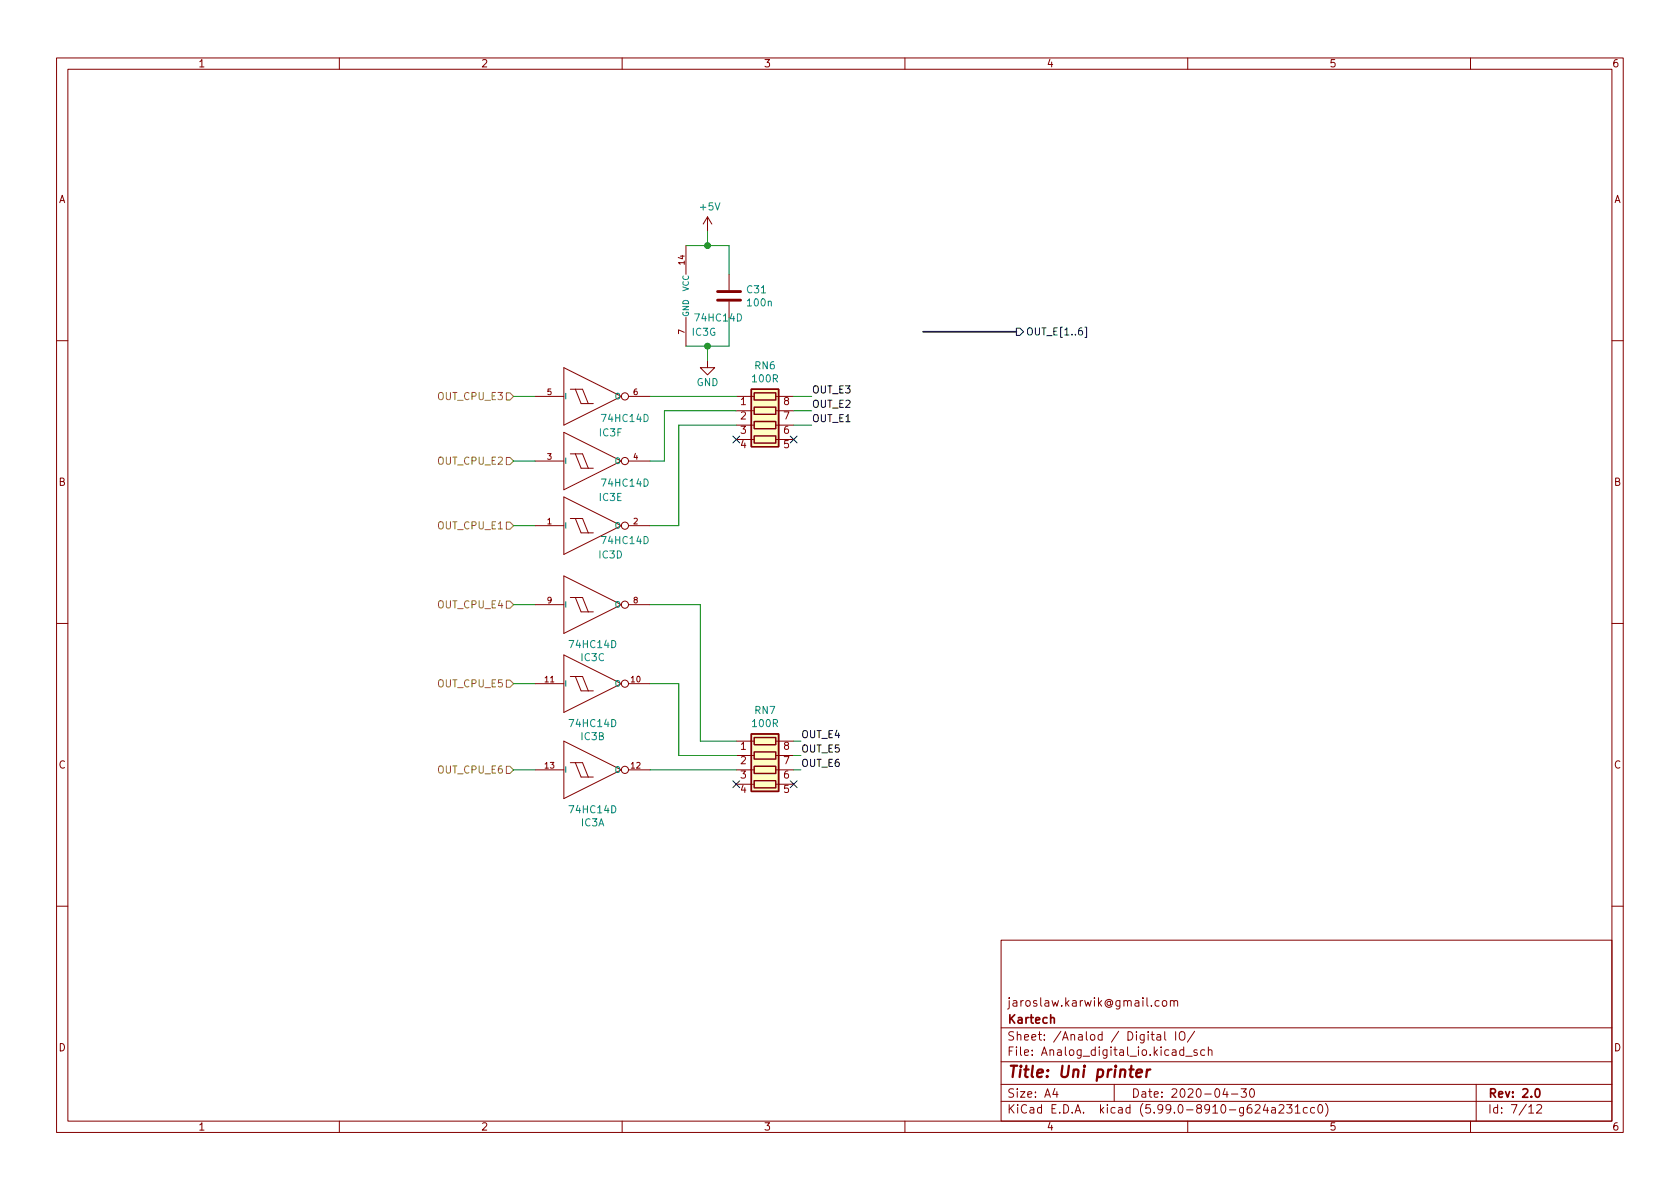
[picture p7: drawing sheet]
(kicad_sch (version 20210126) (generator eeschema)

 (paper "A4")

 (title_block
  (title "Uni printer")
  (date "2020-04-30")
  (rev "2.0")
  (company "Kartech")
  (comment 1 "jaroslaw.karwik@gmail.com"))

 (lib_symbols
  (symbol "Uni_Printer-rescue:+5V-mfc_base_lib-Sensor_tank_v1-rescue-Uni_General_v1-rescue-Uni_Printer_v1-rescue" (power) (pin_names (offset 0)) (in_bom yes) (on_board yes)
   (property "Reference" "#PWR" (id 0) (at 0 -3.81 0) (effects (font (size 1.27 1.27)) hide))
   (property "Value" "+5V-mfc_base_lib-Sensor_tank_v1-rescue-Uni_General_v1-rescue-Uni_Printer_v1-rescue" (id 1) (at 0 3.556 0) (effects (font (size 1.27 1.27))))
   (property "Footprint" "" (id 2) (at 0 0 0) (effects (font (size 1.27 1.27)) hide))
   (property "Datasheet" "" (id 3) (at 0 0 0) (effects (font (size 1.27 1.27)) hide))
   (symbol "+5V-mfc_base_lib-Sensor_tank_v1-rescue-Uni_General_v1-rescue-Uni_Printer_v1-rescue_0_1"
    (polyline (pts (xy -0.762 1.27) (xy 0 2.54)) (stroke (width 0)) (fill (type none)))
    (polyline (pts (xy 0 0) (xy 0 2.54)) (stroke (width 0)) (fill (type none)))
    (polyline (pts (xy 0 2.54) (xy 0.762 1.27)) (stroke (width 0)) (fill (type none))))
   (symbol "+5V-mfc_base_lib-Sensor_tank_v1-rescue-Uni_General_v1-rescue-Uni_Printer_v1-rescue_1_1"
    (pin power_in line (at 0 0 90) (length 0) hide (name "+5V" (effects (font (size 1.27 1.27)))) (number "1" (effects (font (size 1.27 1.27)))))))
  (symbol "Uni_Printer-rescue:74*14-step2cnc-Uni_Printer_v1-rescue" (pin_names (offset 0.0254)) (in_bom yes) (on_board yes)
   (property "Reference" "IC" (id 0) (at 1.27 3.175 0) (effects (font (size 1.27 1.27)) (justify left bottom)))
   (property "Value" "74*14-step2cnc-Uni_Printer_v1-rescue" (id 1) (at 1.27 -5.08 0) (effects (font (size 1.27 1.27)) (justify left bottom)))
   (property "Footprint" "74xx-eu-SO14" (id 2) (at 0 3.81 0) (effects (font (size 1.27 1.27)) hide))
   (property "Datasheet" "" (id 3) (at 0 0 0) (effects (font (size 1.524 1.524))))
   (property "ki_locked" "" (id 4) (at 0 0 0) (effects (font (size 1.27 1.27))))
   (symbol "74*14-step2cnc-Uni_Printer_v1-rescue_1_0"
    (polyline (pts (xy -5.08 -5.08) (xy -5.08 5.08)) (stroke (width 0)) (fill (type none)))
    (polyline (pts (xy -5.08 5.08) (xy 5.08 0)) (stroke (width 0)) (fill (type none)))
    (polyline (pts (xy -3.937 1.27) (xy -3.048 1.27)) (stroke (width 0)) (fill (type none)))
    (polyline (pts (xy -3.048 1.27) (xy -1.778 1.27)) (stroke (width 0)) (fill (type none)))
    (polyline (pts (xy -2.032 -1.27) (xy -3.048 1.27)) (stroke (width 0)) (fill (type none)))
    (polyline (pts (xy -2.032 -1.27) (xy -0.762 -1.27)) (stroke (width 0)) (fill (type none)))
    (polyline (pts (xy -0.762 -1.27) (xy -1.778 1.27)) (stroke (width 0)) (fill (type none)))
    (polyline (pts (xy -0.762 -1.27) (xy 0.127 -1.27)) (stroke (width 0)) (fill (type none)))
    (polyline (pts (xy 5.08 0) (xy -5.08 -5.08)) (stroke (width 0)) (fill (type none))))
   (symbol "74*14-step2cnc-Uni_Printer_v1-rescue_1_1"
    (pin output inverted (at 10.16 0 180) (length 5.08) (name "O" (effects (font (size 1.016 1.016)))) (number "12" (effects (font (size 1.016 1.016)))))
    (pin input line (at -10.16 0 0) (length 5.08) (name "I" (effects (font (size 1.016 1.016)))) (number "13" (effects (font (size 1.016 1.016))))))
   (symbol "74*14-step2cnc-Uni_Printer_v1-rescue_2_0"
    (polyline (pts (xy -5.08 -5.08) (xy -5.08 5.08)) (stroke (width 0)) (fill (type none)))
    (polyline (pts (xy -5.08 5.08) (xy 5.08 0)) (stroke (width 0)) (fill (type none)))
    (polyline (pts (xy -3.937 1.27) (xy -3.048 1.27)) (stroke (width 0)) (fill (type none)))
    (polyline (pts (xy -3.048 1.27) (xy -1.778 1.27)) (stroke (width 0)) (fill (type none)))
    (polyline (pts (xy -2.032 -1.27) (xy -3.048 1.27)) (stroke (width 0)) (fill (type none)))
    (polyline (pts (xy -2.032 -1.27) (xy -0.762 -1.27)) (stroke (width 0)) (fill (type none)))
    (polyline (pts (xy -0.762 -1.27) (xy -1.778 1.27)) (stroke (width 0)) (fill (type none)))
    (polyline (pts (xy -0.762 -1.27) (xy 0.127 -1.27)) (stroke (width 0)) (fill (type none)))
    (polyline (pts (xy 5.08 0) (xy -5.08 -5.08)) (stroke (width 0)) (fill (type none))))
   (symbol "74*14-step2cnc-Uni_Printer_v1-rescue_2_1"
    (pin output inverted (at 10.16 0 180) (length 5.08) (name "O" (effects (font (size 1.016 1.016)))) (number "10" (effects (font (size 1.016 1.016)))))
    (pin input line (at -10.16 0 0) (length 5.08) (name "I" (effects (font (size 1.016 1.016)))) (number "11" (effects (font (size 1.016 1.016))))))
   (symbol "74*14-step2cnc-Uni_Printer_v1-rescue_3_0"
    (polyline (pts (xy -5.08 -5.08) (xy -5.08 5.08)) (stroke (width 0)) (fill (type none)))
    (polyline (pts (xy -5.08 5.08) (xy 5.08 0)) (stroke (width 0)) (fill (type none)))
    (polyline (pts (xy -3.937 1.27) (xy -3.048 1.27)) (stroke (width 0)) (fill (type none)))
    (polyline (pts (xy -3.048 1.27) (xy -1.778 1.27)) (stroke (width 0)) (fill (type none)))
    (polyline (pts (xy -2.032 -1.27) (xy -3.048 1.27)) (stroke (width 0)) (fill (type none)))
    (polyline (pts (xy -2.032 -1.27) (xy -0.762 -1.27)) (stroke (width 0)) (fill (type none)))
    (polyline (pts (xy -0.762 -1.27) (xy -1.778 1.27)) (stroke (width 0)) (fill (type none)))
    (polyline (pts (xy -0.762 -1.27) (xy 0.127 -1.27)) (stroke (width 0)) (fill (type none)))
    (polyline (pts (xy 5.08 0) (xy -5.08 -5.08)) (stroke (width 0)) (fill (type none))))
   (symbol "74*14-step2cnc-Uni_Printer_v1-rescue_3_1"
    (pin output inverted (at 10.16 0 180) (length 5.08) (name "O" (effects (font (size 1.016 1.016)))) (number "8" (effects (font (size 1.016 1.016)))))
    (pin input line (at -10.16 0 0) (length 5.08) (name "I" (effects (font (size 1.016 1.016)))) (number "9" (effects (font (size 1.016 1.016))))))
   (symbol "74*14-step2cnc-Uni_Printer_v1-rescue_4_0"
    (polyline (pts (xy -5.08 -5.08) (xy -5.08 5.08)) (stroke (width 0)) (fill (type none)))
    (polyline (pts (xy -5.08 5.08) (xy 5.08 0)) (stroke (width 0)) (fill (type none)))
    (polyline (pts (xy -3.937 1.27) (xy -3.048 1.27)) (stroke (width 0)) (fill (type none)))
    (polyline (pts (xy -3.048 1.27) (xy -1.778 1.27)) (stroke (width 0)) (fill (type none)))
    (polyline (pts (xy -2.032 -1.27) (xy -3.048 1.27)) (stroke (width 0)) (fill (type none)))
    (polyline (pts (xy -2.032 -1.27) (xy -0.762 -1.27)) (stroke (width 0)) (fill (type none)))
    (polyline (pts (xy -0.762 -1.27) (xy -1.778 1.27)) (stroke (width 0)) (fill (type none)))
    (polyline (pts (xy -0.762 -1.27) (xy 0.127 -1.27)) (stroke (width 0)) (fill (type none)))
    (polyline (pts (xy 5.08 0) (xy -5.08 -5.08)) (stroke (width 0)) (fill (type none))))
   (symbol "74*14-step2cnc-Uni_Printer_v1-rescue_4_1"
    (pin input line (at -10.16 0 0) (length 5.08) (name "I" (effects (font (size 1.016 1.016)))) (number "1" (effects (font (size 1.016 1.016)))))
    (pin output inverted (at 10.16 0 180) (length 5.08) (name "O" (effects (font (size 1.016 1.016)))) (number "2" (effects (font (size 1.016 1.016))))))
   (symbol "74*14-step2cnc-Uni_Printer_v1-rescue_5_0"
    (polyline (pts (xy -5.08 -5.08) (xy -5.08 5.08)) (stroke (width 0)) (fill (type none)))
    (polyline (pts (xy -5.08 5.08) (xy 5.08 0)) (stroke (width 0)) (fill (type none)))
    (polyline (pts (xy -3.937 1.27) (xy -3.048 1.27)) (stroke (width 0)) (fill (type none)))
    (polyline (pts (xy -3.048 1.27) (xy -1.778 1.27)) (stroke (width 0)) (fill (type none)))
    (polyline (pts (xy -2.032 -1.27) (xy -3.048 1.27)) (stroke (width 0)) (fill (type none)))
    (polyline (pts (xy -2.032 -1.27) (xy -0.762 -1.27)) (stroke (width 0)) (fill (type none)))
    (polyline (pts (xy -0.762 -1.27) (xy -1.778 1.27)) (stroke (width 0)) (fill (type none)))
    (polyline (pts (xy -0.762 -1.27) (xy 0.127 -1.27)) (stroke (width 0)) (fill (type none)))
    (polyline (pts (xy 5.08 0) (xy -5.08 -5.08)) (stroke (width 0)) (fill (type none))))
   (symbol "74*14-step2cnc-Uni_Printer_v1-rescue_5_1"
    (pin input line (at -10.16 0 0) (length 5.08) (name "I" (effects (font (size 1.016 1.016)))) (number "3" (effects (font (size 1.016 1.016)))))
    (pin output inverted (at 10.16 0 180) (length 5.08) (name "O" (effects (font (size 1.016 1.016)))) (number "4" (effects (font (size 1.016 1.016))))))
   (symbol "74*14-step2cnc-Uni_Printer_v1-rescue_6_0"
    (polyline (pts (xy -5.08 -5.08) (xy -5.08 5.08)) (stroke (width 0)) (fill (type none)))
    (polyline (pts (xy -5.08 5.08) (xy 5.08 0)) (stroke (width 0)) (fill (type none)))
    (polyline (pts (xy -3.937 1.27) (xy -3.048 1.27)) (stroke (width 0)) (fill (type none)))
    (polyline (pts (xy -3.048 1.27) (xy -1.778 1.27)) (stroke (width 0)) (fill (type none)))
    (polyline (pts (xy -2.032 -1.27) (xy -3.048 1.27)) (stroke (width 0)) (fill (type none)))
    (polyline (pts (xy -2.032 -1.27) (xy -0.762 -1.27)) (stroke (width 0)) (fill (type none)))
    (polyline (pts (xy -0.762 -1.27) (xy -1.778 1.27)) (stroke (width 0)) (fill (type none)))
    (polyline (pts (xy -0.762 -1.27) (xy 0.127 -1.27)) (stroke (width 0)) (fill (type none)))
    (polyline (pts (xy 5.08 0) (xy -5.08 -5.08)) (stroke (width 0)) (fill (type none))))
   (symbol "74*14-step2cnc-Uni_Printer_v1-rescue_6_1"
    (pin input line (at -10.16 0 0) (length 5.08) (name "I" (effects (font (size 1.016 1.016)))) (number "5" (effects (font (size 1.016 1.016)))))
    (pin output inverted (at 10.16 0 180) (length 5.08) (name "O" (effects (font (size 1.016 1.016)))) (number "6" (effects (font (size 1.016 1.016))))))
   (symbol "74*14-step2cnc-Uni_Printer_v1-rescue_7_1"
    (pin power_in line (at 0 8.89 270) (length 5.08) (name "VCC" (effects (font (size 1.016 1.016)))) (number "14" (effects (font (size 1.016 1.016)))))
    (pin power_in line (at 0 -8.89 90) (length 5.08) (name "GND" (effects (font (size 1.016 1.016)))) (number "7" (effects (font (size 1.016 1.016)))))))
  (symbol "Uni_Printer-rescue:C-Device" (pin_numbers hide) (pin_names (offset 0.254)) (in_bom yes) (on_board yes)
   (property "Reference" "C" (id 0) (at 0.635 2.54 0) (effects (font (size 1.27 1.27)) (justify left)))
   (property "Value" "C-Device" (id 1) (at 0.635 -2.54 0) (effects (font (size 1.27 1.27)) (justify left)))
   (property "Footprint" "" (id 2) (at 0.9652 -3.81 0) (effects (font (size 1.27 1.27)) hide))
   (property "Datasheet" "" (id 3) (at 0 0 0) (effects (font (size 1.27 1.27)) hide))
   (symbol "C-Device_0_1"
    (polyline (pts (xy -2.032 -0.762) (xy 2.032 -0.762)) (stroke (width 0.508)) (fill (type none)))
    (polyline (pts (xy -2.032 0.762) (xy 2.032 0.762)) (stroke (width 0.508)) (fill (type none))))
   (symbol "C-Device_1_1"
    (pin passive line (at 0 3.81 270) (length 2.794) (name "~" (effects (font (size 1.27 1.27)))) (number "1" (effects (font (size 1.27 1.27)))))
    (pin passive line (at 0 -3.81 90) (length 2.794) (name "~" (effects (font (size 1.27 1.27)))) (number "2" (effects (font (size 1.27 1.27)))))))
  (symbol "Uni_Printer-rescue:GND-Sensor_tank_v1-rescue-Uni_General_v1-rescue-Uni_Printer_v1-rescue" (power) (pin_names (offset 0)) (in_bom yes) (on_board yes)
   (property "Reference" "#PWR" (id 0) (at 0 -6.35 0) (effects (font (size 1.27 1.27)) hide))
   (property "Value" "GND-Sensor_tank_v1-rescue-Uni_General_v1-rescue-Uni_Printer_v1-rescue" (id 1) (at 0 -3.81 0) (effects (font (size 1.27 1.27))))
   (property "Footprint" "" (id 2) (at 0 0 0) (effects (font (size 1.27 1.27)) hide))
   (property "Datasheet" "" (id 3) (at 0 0 0) (effects (font (size 1.27 1.27)) hide))
   (symbol "GND-Sensor_tank_v1-rescue-Uni_General_v1-rescue-Uni_Printer_v1-rescue_0_1"
    (polyline (pts (xy 0 0) (xy 0 -1.27) (xy 1.27 -1.27) (xy 0 -2.54) (xy -1.27 -1.27) (xy 0 -1.27)) (stroke (width 0)) (fill (type none))))
   (symbol "GND-Sensor_tank_v1-rescue-Uni_General_v1-rescue-Uni_Printer_v1-rescue_1_1"
    (pin power_in line (at 0 0 270) (length 0) hide (name "GND" (effects (font (size 1.27 1.27)))) (number "1" (effects (font (size 1.27 1.27)))))))
  (symbol "Uni_Printer-rescue:R_Pack04-Device" (pin_names (offset 0) hide) (in_bom yes) (on_board yes)
   (property "Reference" "RN" (id 0) (at -7.62 0 90) (effects (font (size 1.27 1.27))))
   (property "Value" "R_Pack04-Device" (id 1) (at 5.08 0 90) (effects (font (size 1.27 1.27))))
   (property "Footprint" "" (id 2) (at 6.985 0 90) (effects (font (size 1.27 1.27)) hide))
   (property "Datasheet" "" (id 3) (at 0 0 0) (effects (font (size 1.27 1.27)) hide))
   (symbol "R_Pack04-Device_0_1"
    (rectangle (start -5.715 1.905) (end -4.445 -1.905) (stroke (width 0.254)) (fill (type none)))
    (rectangle (start -3.175 1.905) (end -1.905 -1.905) (stroke (width 0.254)) (fill (type none)))
    (rectangle (start -0.635 1.905) (end 0.635 -1.905) (stroke (width 0.254)) (fill (type none)))
    (rectangle (start 1.905 1.905) (end 3.175 -1.905) (stroke (width 0.254)) (fill (type none)))
    (rectangle (start -6.35 -2.413) (end 3.81 2.413) (stroke (width 0.254)) (fill (type background)))
    (polyline (pts (xy -5.08 -2.54) (xy -5.08 -1.905)) (stroke (width 0)) (fill (type none)))
    (polyline (pts (xy -5.08 1.905) (xy -5.08 2.54)) (stroke (width 0)) (fill (type none)))
    (polyline (pts (xy -2.54 -2.54) (xy -2.54 -1.905)) (stroke (width 0)) (fill (type none)))
    (polyline (pts (xy -2.54 1.905) (xy -2.54 2.54)) (stroke (width 0)) (fill (type none)))
    (polyline (pts (xy 0 -2.54) (xy 0 -1.905)) (stroke (width 0)) (fill (type none)))
    (polyline (pts (xy 0 1.905) (xy 0 2.54)) (stroke (width 0)) (fill (type none)))
    (polyline (pts (xy 2.54 -2.54) (xy 2.54 -1.905)) (stroke (width 0)) (fill (type none)))
    (polyline (pts (xy 2.54 1.905) (xy 2.54 2.54)) (stroke (width 0)) (fill (type none))))
   (symbol "R_Pack04-Device_1_1"
    (pin passive line (at -5.08 -5.08 90) (length 2.54) (name "R1.1" (effects (font (size 1.27 1.27)))) (number "1" (effects (font (size 1.27 1.27)))))
    (pin passive line (at -2.54 -5.08 90) (length 2.54) (name "R2.1" (effects (font (size 1.27 1.27)))) (number "2" (effects (font (size 1.27 1.27)))))
    (pin passive line (at 0 -5.08 90) (length 2.54) (name "R3.1" (effects (font (size 1.27 1.27)))) (number "3" (effects (font (size 1.27 1.27)))))
    (pin passive line (at 2.54 -5.08 90) (length 2.54) (name "R4.1" (effects (font (size 1.27 1.27)))) (number "4" (effects (font (size 1.27 1.27)))))
    (pin passive line (at 2.54 5.08 270) (length 2.54) (name "R4.2" (effects (font (size 1.27 1.27)))) (number "5" (effects (font (size 1.27 1.27)))))
    (pin passive line (at 0 5.08 270) (length 2.54) (name "R3.2" (effects (font (size 1.27 1.27)))) (number "6" (effects (font (size 1.27 1.27)))))
    (pin passive line (at -2.54 5.08 270) (length 2.54) (name "R2.2" (effects (font (size 1.27 1.27)))) (number "7" (effects (font (size 1.27 1.27)))))
    (pin passive line (at -5.08 5.08 270) (length 2.54) (name "R1.2" (effects (font (size 1.27 1.27)))) (number "8" (effects (font (size 1.27 1.27))))))))

 (junction (at 125.095 43.18) (diameter 1.016) (color 0 0 0 0))
 (junction (at 125.095 60.96) (diameter 1.016) (color 0 0 0 0))

 (no_connect (at 130.175 77.47))
 (no_connect (at 130.175 138.43))
 (no_connect (at 140.335 77.47))
 (no_connect (at 140.335 138.43))

 (wire (pts (xy 90.805 69.85) (xy 94.615 69.85)) (stroke (width 0) (type solid) (color 0 0 0 0)))
 (wire (pts (xy 90.805 81.28) (xy 94.615 81.28)) (stroke (width 0) (type solid) (color 0 0 0 0)))
 (wire (pts (xy 90.805 92.71) (xy 94.615 92.71)) (stroke (width 0) (type solid) (color 0 0 0 0)))
 (wire (pts (xy 90.805 106.68) (xy 94.615 106.68)) (stroke (width 0) (type solid) (color 0 0 0 0)))
 (wire (pts (xy 90.805 120.65) (xy 94.615 120.65)) (stroke (width 0) (type solid) (color 0 0 0 0)))
 (wire (pts (xy 90.805 135.89) (xy 94.615 135.89)) (stroke (width 0) (type solid) (color 0 0 0 0)))
 (wire (pts (xy 114.935 69.85) (xy 130.175 69.85)) (stroke (width 0) (type solid) (color 0 0 0 0)))
 (wire (pts (xy 114.935 135.89) (xy 130.175 135.89)) (stroke (width 0) (type solid) (color 0 0 0 0)))
 (wire (pts (xy 117.475 72.39) (xy 117.475 81.28)) (stroke (width 0) (type solid) (color 0 0 0 0)))
 (wire (pts (xy 117.475 81.28) (xy 114.935 81.28)) (stroke (width 0) (type solid) (color 0 0 0 0)))
 (wire (pts (xy 120.015 74.93) (xy 120.015 92.71)) (stroke (width 0) (type solid) (color 0 0 0 0)))
 (wire (pts (xy 120.015 92.71) (xy 114.935 92.71)) (stroke (width 0) (type solid) (color 0 0 0 0)))
 (wire (pts (xy 120.015 120.65) (xy 114.935 120.65)) (stroke (width 0) (type solid) (color 0 0 0 0)))
 (wire (pts (xy 120.015 133.35) (xy 120.015 120.65)) (stroke (width 0) (type solid) (color 0 0 0 0)))
 (wire (pts (xy 121.285 43.18) (xy 125.095 43.18)) (stroke (width 0) (type solid) (color 0 0 0 0)))
 (wire (pts (xy 121.285 60.96) (xy 125.095 60.96)) (stroke (width 0) (type solid) (color 0 0 0 0)))
 (wire (pts (xy 123.825 106.68) (xy 114.935 106.68)) (stroke (width 0) (type solid) (color 0 0 0 0)))
 (wire (pts (xy 123.825 130.81) (xy 123.825 106.68)) (stroke (width 0) (type solid) (color 0 0 0 0)))
 (wire (pts (xy 123.825 130.81) (xy 130.175 130.81)) (stroke (width 0) (type solid) (color 0 0 0 0)))
 (wire (pts (xy 125.095 40.64) (xy 125.095 43.18)) (stroke (width 0) (type solid) (color 0 0 0 0)))
 (wire (pts (xy 125.095 43.18) (xy 128.905 43.18)) (stroke (width 0) (type solid) (color 0 0 0 0)))
 (wire (pts (xy 125.095 60.96) (xy 125.095 63.5)) (stroke (width 0) (type solid) (color 0 0 0 0)))
 (wire (pts (xy 125.095 60.96) (xy 128.905 60.96)) (stroke (width 0) (type solid) (color 0 0 0 0)))
 (wire (pts (xy 128.905 43.18) (xy 128.905 48.26)) (stroke (width 0) (type solid) (color 0 0 0 0)))
 (wire (pts (xy 128.905 60.96) (xy 128.905 55.88)) (stroke (width 0) (type solid) (color 0 0 0 0)))
 (wire (pts (xy 130.175 72.39) (xy 117.475 72.39)) (stroke (width 0) (type solid) (color 0 0 0 0)))
 (wire (pts (xy 130.175 74.93) (xy 120.015 74.93)) (stroke (width 0) (type solid) (color 0 0 0 0)))
 (wire (pts (xy 130.175 133.35) (xy 120.015 133.35)) (stroke (width 0) (type solid) (color 0 0 0 0)))
 (wire (pts (xy 140.335 69.85) (xy 143.51 69.85)) (stroke (width 0) (type solid) (color 0 0 0 0)))
 (wire (pts (xy 140.335 72.39) (xy 143.51 72.39)) (stroke (width 0) (type solid) (color 0 0 0 0)))
 (wire (pts (xy 140.335 74.93) (xy 143.51 74.93)) (stroke (width 0) (type solid) (color 0 0 0 0)))
 (wire (pts (xy 140.335 130.81) (xy 141.605 130.81)) (stroke (width 0) (type solid) (color 0 0 0 0)))
 (wire (pts (xy 140.335 133.35) (xy 141.605 133.35)) (stroke (width 0) (type solid) (color 0 0 0 0)))
 (wire (pts (xy 140.335 135.89) (xy 141.605 135.89)) (stroke (width 0) (type solid) (color 0 0 0 0)))
 (bus (pts (xy 163.195 58.42) (xy 179.705 58.42)) (stroke (width 0) (type solid) (color 0 0 0 0)))

 (label "OUT_E4" (at 141.605 130.81 0) (effects (font (size 1.27 1.27)) (justify left bottom)))
 (label "OUT_E5" (at 141.605 133.35 0) (effects (font (size 1.27 1.27)) (justify left bottom)))
 (label "OUT_E6" (at 141.605 135.89 0) (effects (font (size 1.27 1.27)) (justify left bottom)))
 (label "OUT_E3" (at 143.51 69.85 0) (effects (font (size 1.27 1.27)) (justify left bottom)))
 (label "OUT_E2" (at 143.51 72.39 0) (effects (font (size 1.27 1.27)) (justify left bottom)))
 (label "OUT_E1" (at 143.51 74.93 0) (effects (font (size 1.27 1.27)) (justify left bottom)))

 (hierarchical_label "OUT_CPU_E3" (shape input) (at 90.805 69.85 180) (effects (font (size 1.27 1.27)) (justify right)))
 (hierarchical_label "OUT_CPU_E2" (shape input) (at 90.805 81.28 180) (effects (font (size 1.27 1.27)) (justify right)))
 (hierarchical_label "OUT_CPU_E1" (shape input) (at 90.805 92.71 180) (effects (font (size 1.27 1.27)) (justify right)))
 (hierarchical_label "OUT_CPU_E4" (shape input) (at 90.805 106.68 180) (effects (font (size 1.27 1.27)) (justify right)))
 (hierarchical_label "OUT_CPU_E5" (shape input) (at 90.805 120.65 180) (effects (font (size 1.27 1.27)) (justify right)))
 (hierarchical_label "OUT_CPU_E6" (shape input) (at 90.805 135.89 180) (effects (font (size 1.27 1.27)) (justify right)))
 (hierarchical_label "OUT_E[1..6]" (shape output) (at 179.705 58.42 0) (effects (font (size 1.27 1.27)) (justify left)))

 (symbol (lib_id "Uni_Printer-rescue:+5V-mfc_base_lib-Sensor_tank_v1-rescue-Uni_General_v1-rescue-Uni_Printer_v1-rescue") (at 125.095 40.64 0) (unit 1) (in_bom yes) (on_board yes)
  (property "Reference" "#PWR0116" (id 0) (at 125.095 44.45 0) (effects (font (size 1.27 1.27)) hide))
  (property "Value" "+5V" (id 1) (at 125.476 36.2458 0))
  (property "Footprint" "" (id 2) (at 125.095 40.64 0) (effects (font (size 1.27 1.27)) hide))
  (property "Datasheet" "" (id 3) (at 125.095 40.64 0) (effects (font (size 1.27 1.27)) hide)) (pin "1"))

 (symbol (lib_id "Uni_Printer-rescue:GND-Sensor_tank_v1-rescue-Uni_General_v1-rescue-Uni_Printer_v1-rescue") (at 125.095 63.5 0) (unit 1) (in_bom yes) (on_board yes)
  (property "Reference" "#PWR0117" (id 0) (at 125.095 69.85 0) (effects (font (size 1.27 1.27)) hide))
  (property "Value" "GND" (id 1) (at 125.095 67.31 0))
  (property "Footprint" "" (id 2) (at 125.095 63.5 0) (effects (font (size 1.27 1.27)) hide))
  (property "Datasheet" "" (id 3) (at 125.095 63.5 0) (effects (font (size 1.27 1.27)) hide)) (pin "1"))

 (symbol (lib_id "Uni_Printer-rescue:74*14-step2cnc-Uni_Printer_v1-rescue") (at 121.285 52.07 0) (unit 7) (in_bom yes) (on_board yes)
  (property "Reference" "IC3" (id 0) (at 124.46 58.42 0))
  (property "Value" "74HC14D" (id 1) (at 127 55.88 0))
  (property "Footprint" "moje:SO14" (id 2) (at 121.285 48.26 0) (effects (font (size 1.27 1.27)) hide))
  (property "Datasheet" "~" (id 3) (at 121.285 52.07 0) (effects (font (size 1.524 1.524))))
  (property "TME" "SN74HC14DR" (id 4) (at 121.285 52.07 0) (effects (font (size 1.27 1.27)) hide)) (pin "14") (pin "7"))

 (symbol (lib_id "Uni_Printer-rescue:C-Device") (at 128.905 52.07 0) (unit 1) (in_bom yes) (on_board yes)
  (property "Reference" "C31" (id 0) (at 131.826 50.9016 0) (effects (font (size 1.27 1.27)) (justify left)))
  (property "Value" "100n" (id 1) (at 131.826 53.213 0) (effects (font (size 1.27 1.27)) (justify left)))
  (property "Footprint" "Capacitor_SMD:C_0603_1608Metric" (id 2) (at 129.8702 55.88 0) (effects (font (size 1.27 1.27)) hide))
  (property "Datasheet" "~" (id 3) (at 128.905 52.07 0) (effects (font (size 1.27 1.27)) hide))
  (property "TME" "C0603C104K3RAC" (id 4) (at 128.905 52.07 0) (effects (font (size 1.27 1.27)) hide)) (pin "1") (pin "2"))

 (symbol (lib_id "Uni_Printer-rescue:R_Pack04-Device") (at 135.255 74.93 270) (unit 1) (in_bom yes) (on_board yes)
  (property "Reference" "RN6" (id 0) (at 135.255 64.3382 90))
  (property "Value" "100R" (id 1) (at 135.255 66.6496 90))
  (property "Footprint" "moje:R_Array_Convex_4x0603" (id 2) (at 135.255 81.915 90) (effects (font (size 1.27 1.27)) hide))
  (property "Datasheet" "~" (id 3) (at 135.255 74.93 0) (effects (font (size 1.27 1.27)) hide))
  (property "TME" "DR1206-100R-4/8" (id 4) (at 135.255 74.93 0) (effects (font (size 1.27 1.27)) hide)) (pin "1") (pin "2") (pin "3") (pin "4") (pin "5") (pin "6") (pin "7") (pin "8"))

 (symbol (lib_id "Uni_Printer-rescue:R_Pack04-Device") (at 135.255 135.89 270) (unit 1) (in_bom yes) (on_board yes)
  (property "Reference" "RN7" (id 0) (at 135.255 125.2982 90))
  (property "Value" "100R" (id 1) (at 135.255 127.6096 90))
  (property "Footprint" "moje:R_Array_Convex_4x0603" (id 2) (at 135.255 142.875 90) (effects (font (size 1.27 1.27)) hide))
  (property "Datasheet" "~" (id 3) (at 135.255 135.89 0) (effects (font (size 1.27 1.27)) hide))
  (property "TME" "DR1206-100R-4/8" (id 4) (at 135.255 135.89 0) (effects (font (size 1.27 1.27)) hide)) (pin "1") (pin "2") (pin "3") (pin "4") (pin "5") (pin "6") (pin "7") (pin "8"))

 (symbol (lib_id "Uni_Printer-rescue:74*14-step2cnc-Uni_Printer_v1-rescue") (at 104.775 69.85 0) (unit 6) (in_bom yes) (on_board yes)
  (property "Reference" "IC3" (id 0) (at 107.95 76.2 0))
  (property "Value" "74HC14D" (id 1) (at 110.49 73.66 0))
  (property "Footprint" "moje:SO14" (id 2) (at 104.775 66.04 0) (effects (font (size 1.27 1.27)) hide))
  (property "Datasheet" "~" (id 3) (at 104.775 69.85 0) (effects (font (size 1.524 1.524))))
  (property "TME" "SN74HC14DR" (id 4) (at 104.775 69.85 0) (effects (font (size 1.27 1.27)) hide)) (pin "5") (pin "6"))

 (symbol (lib_id "Uni_Printer-rescue:74*14-step2cnc-Uni_Printer_v1-rescue") (at 104.775 81.28 0) (unit 5) (in_bom yes) (on_board yes)
  (property "Reference" "IC3" (id 0) (at 107.95 87.63 0))
  (property "Value" "74HC14D" (id 1) (at 110.49 85.09 0))
  (property "Footprint" "moje:SO14" (id 2) (at 104.775 77.47 0) (effects (font (size 1.27 1.27)) hide))
  (property "Datasheet" "~" (id 3) (at 104.775 81.28 0) (effects (font (size 1.524 1.524))))
  (property "TME" "SN74HC14DR" (id 4) (at 104.775 81.28 0) (effects (font (size 1.27 1.27)) hide)) (pin "3") (pin "4"))

 (symbol (lib_id "Uni_Printer-rescue:74*14-step2cnc-Uni_Printer_v1-rescue") (at 104.775 92.71 0) (unit 4) (in_bom yes) (on_board yes)
  (property "Reference" "IC3" (id 0) (at 107.95 97.79 0))
  (property "Value" "74HC14D" (id 1) (at 110.49 95.25 0))
  (property "Footprint" "moje:SO14" (id 2) (at 104.775 88.9 0) (effects (font (size 1.27 1.27)) hide))
  (property "Datasheet" "~" (id 3) (at 104.775 92.71 0) (effects (font (size 1.524 1.524))))
  (property "TME" "SN74HC14DR" (id 4) (at 104.775 92.71 0) (effects (font (size 1.27 1.27)) hide)) (pin "1") (pin "2"))

 (symbol (lib_id "Uni_Printer-rescue:74*14-step2cnc-Uni_Printer_v1-rescue") (at 104.775 106.68 0) (unit 3) (in_bom yes) (on_board yes)
  (property "Reference" "IC3" (id 0) (at 104.775 115.951 0))
  (property "Value" "74HC14D" (id 1) (at 104.775 113.6396 0))
  (property "Footprint" "moje:SO14" (id 2) (at 104.775 102.87 0) (effects (font (size 1.27 1.27)) hide))
  (property "Datasheet" "~" (id 3) (at 104.775 106.68 0) (effects (font (size 1.524 1.524))))
  (property "TME" "SN74HC14DR" (id 4) (at 104.775 106.68 0) (effects (font (size 1.27 1.27)) hide)) (pin "8") (pin "9"))

 (symbol (lib_id "Uni_Printer-rescue:74*14-step2cnc-Uni_Printer_v1-rescue") (at 104.775 120.65 0) (unit 2) (in_bom yes) (on_board yes)
  (property "Reference" "IC3" (id 0) (at 104.775 129.921 0))
  (property "Value" "74HC14D" (id 1) (at 104.775 127.6096 0))
  (property "Footprint" "moje:SO14" (id 2) (at 104.775 116.84 0) (effects (font (size 1.27 1.27)) hide))
  (property "Datasheet" "~" (id 3) (at 104.775 120.65 0) (effects (font (size 1.524 1.524))))
  (property "TME" "SN74HC14DR" (id 4) (at 104.775 120.65 0) (effects (font (size 1.27 1.27)) hide)) (pin "10") (pin "11"))

 (symbol (lib_id "Uni_Printer-rescue:74*14-step2cnc-Uni_Printer_v1-rescue") (at 104.775 135.89 0) (unit 1) (in_bom yes) (on_board yes)
  (property "Reference" "IC3" (id 0) (at 104.775 145.161 0))
  (property "Value" "74HC14D" (id 1) (at 104.775 142.8496 0))
  (property "Footprint" "moje:SO14" (id 2) (at 104.775 132.08 0) (effects (font (size 1.27 1.27)) hide))
  (property "Datasheet" "~" (id 3) (at 104.775 135.89 0) (effects (font (size 1.524 1.524))))
  (property "TME" "SN74HC14DR" (id 4) (at 104.775 135.89 0) (effects (font (size 1.27 1.27)) hide)) (pin "12") (pin "13")))
